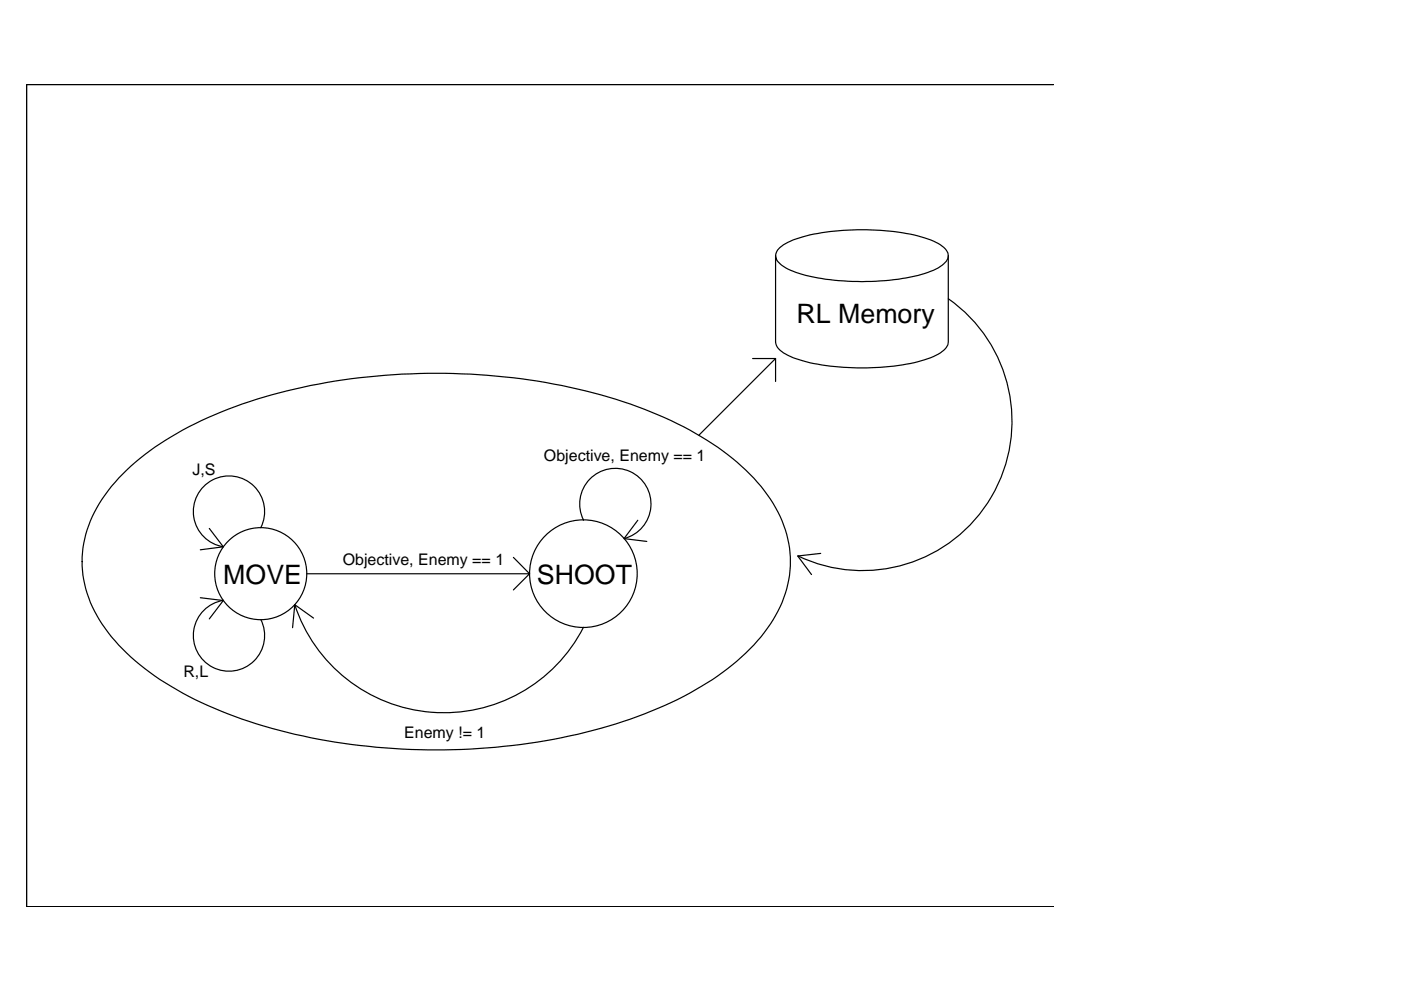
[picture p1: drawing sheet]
<svg xmlns="http://www.w3.org/2000/svg" width="297mm" height="210mm" viewBox="0 0 297 210" stroke-linecap="round" stroke-linejoin="round" font-family="sans-serif">
<!-- layer: 0 -->
<g fill="none" stroke="#000" stroke-width=".25">
<path d="M223.4 17.9h-217.8v174.3l217.8 .1M164.4 54.2a3.8 3.8 0 0 1 2.7-2.8 40.1 40.1 0 0 1 16.6-2.7 38.3 38.3 0 0 1 14.7 2.7 3.8 3.8 0 0 1 2.7 2.8 4 4 0 0 1-2.7 2.9 37.4 37.4 0 0 1-14.7 2.6 41.2 41.2 0 0 1-16.6-2.6 4 4 0 0 1-2.7-2.9v18.3a3.8 3.8 0 0 0 2.7 2.8 40.1 40.1 0 0 0 16.6 2.7 38.3 38.3 0 0 0 14.7-2.7 3.8 3.8 0 0 0 2.7-2.8v-18.3M159.6 76h4.8M201.1 63.3a31.7 31.7 0 0 1 9.1 42 31.7 31.7 0 0 1-41 12.5M164.4 80.9v-4.9l-16.2 16.3M25.2 101.4a63.5 63.5 0 0 1 24.6-15.2 130.1 130.1 0 0 1 57.1-6.3 106.8 106.8 0 0 1 39.3 11.3 47.4 47.4 0 0 1 17.1 14.6 22.9 22.9 0 0 1-.6 27.4 49.5 49.5 0 0 1-17.7 14.4 112 112 0 0 1-43.5 11.1 127.9 127.9 0 0 1-53.1-7.3 62.8 62.8 0 0 1-23.2-14.6 26.4 26.4 0 0 1-7.8-16.8 25.2 25.2 0 0 1 7-17.7zM44.4 112l2.9 3.9-4.8 .7M55.3 111.8a7.6 7.6 0 0 0-4.1-10.4 7.6 7.6 0 0 0-10 5.1 7.6 7.6 0 0 0 6.2 9.4M108.9 118.2l3.4 3.5M123.7 110.2a7.6 7.6 0 0 1 3.9-10.3 7.6 7.6 0 0 1 10 4.6 7.6 7.6 0 0 1-5.3 9.7M135.2 110.3l-2.9 3.9 4.8 .6M174 117.3l-4.9 .6 3 3.9"/>
<path d="M42.5 126.7l4.8 .6-2.9 3.9M47.4 127.3a7.6 7.6 0 0 0-6.2 9.4 7.6 7.6 0 0 0 10 5.1 7.6 7.6 0 0 0 4.1-10.4M62.5 128.2a33.3 33.3 0 0 0 29 22.8 33.3 33.3 0 0 0 32.2-18M65 121.7h47.3l-3.4 3.4M66.5 131l-4-2.8-.5 4.9M223.4 192.3h.1"/>
<circle cx="55.3" cy="121.6" r="9.8"/>
<circle cx="123.7" cy="121.6" r="11.4"/>
</g>
<path d="M223.4 17.9h-217.8v174.3h217.8M223.4 192.3h.1" fill="none" stroke="#000" stroke-width=".21"/>
<g font-size="5.7">
<text x="168.9" y="68.5">RL Memory</text>
<text x="47.3" y="123.8">MOVE</text>
<text x="113.8" y="123.8">SHOOT</text>
</g>
<g font-size="3.4">
<text x="40.8" y="100.7">J,S</text>
<text x="115.3" y="97.8">Objective, Enemy == 1</text>
<text x="72.7" y="119.8">Objective, Enemy == 1</text>
<text x="38.9" y="143.5">R,L</text>
<text x="85.7" y="156.5">Enemy != 1</text>
</g>
</svg>
